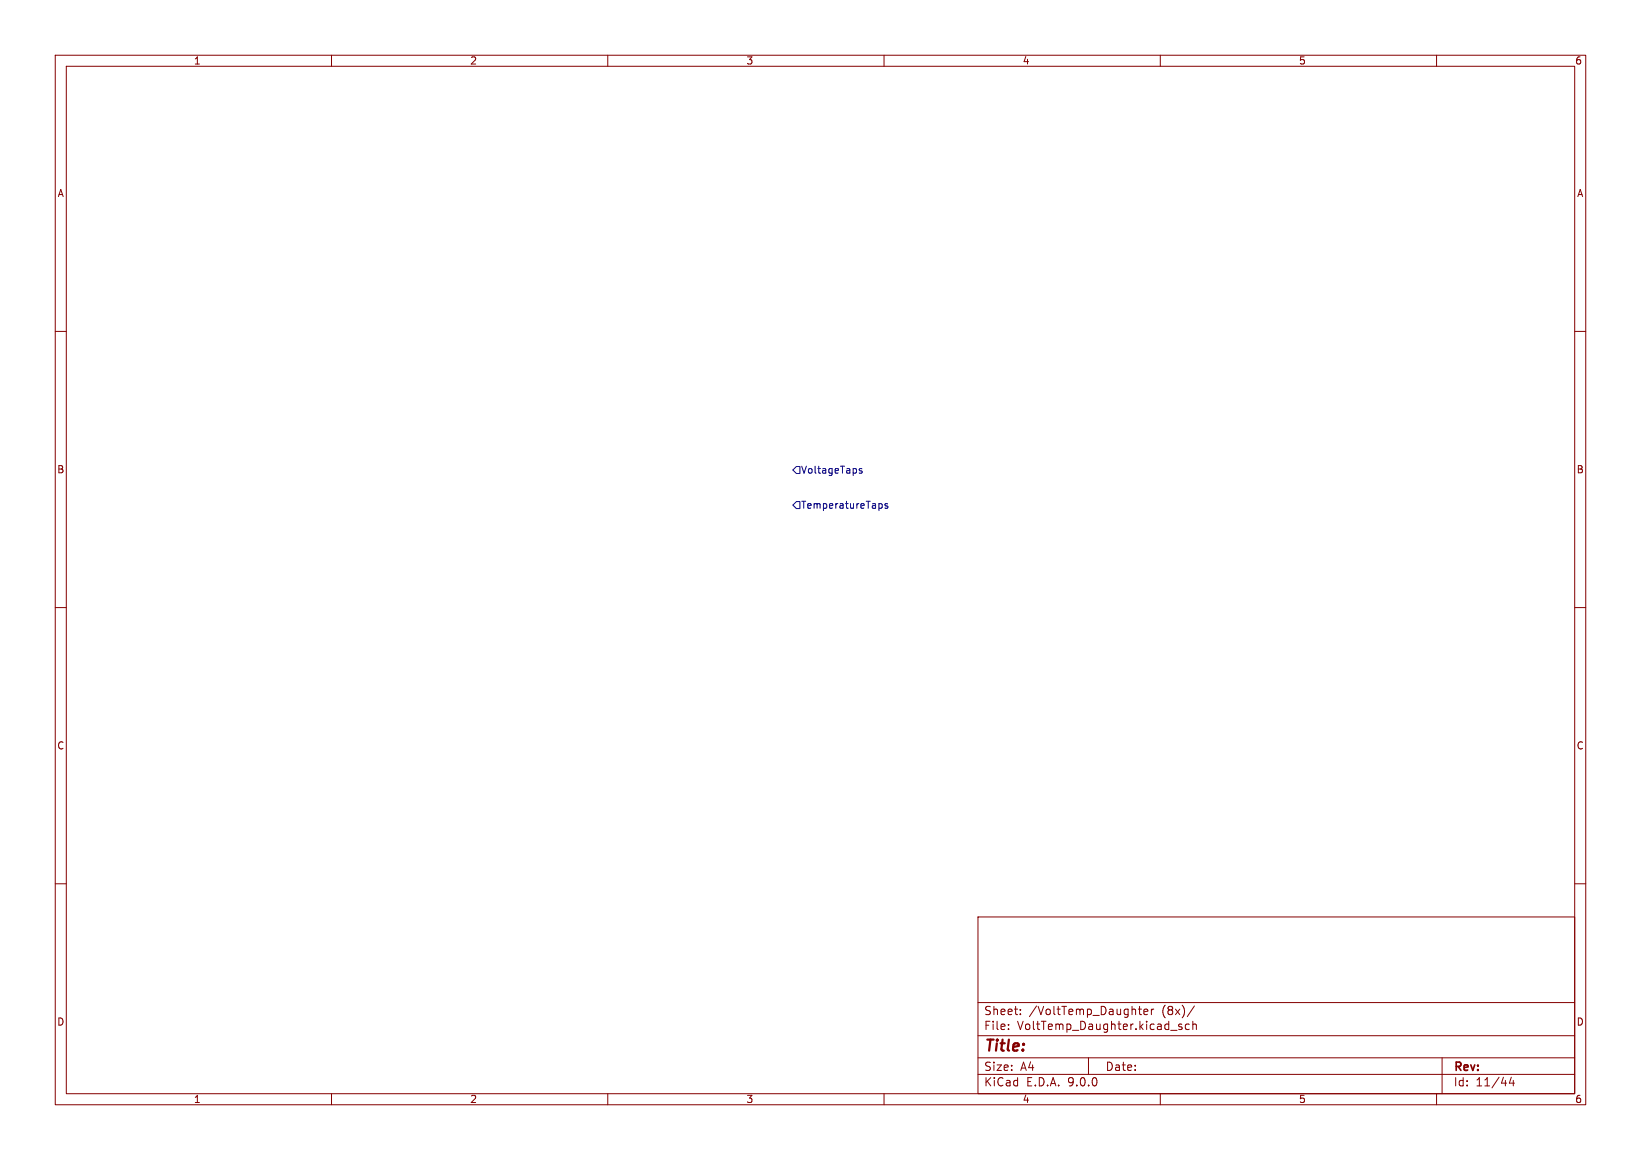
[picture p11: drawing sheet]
<svg xmlns="http://www.w3.org/2000/svg" width="297mm" height="210mm" viewBox="0 0 297 210" stroke-linecap="round" stroke-linejoin="round" font-family="sans-serif">
<path d="M0 0h297v210h-297z" fill="#fff" stroke="#fff" stroke-width=".18"/>
<g fill="none" stroke="#840000" stroke-width=".18">
<path d="M10 10h277v190h-277zM12 12h273v186h-273zM60 10v2M110 10v2M160 10v2M210 10v2M260 10v2M10 60h2M285 60h2M10 110h2M285 110h2M10 160h2"/>
<path d="M177 166h108v32h-108zM285 160h2M60 198v2M110 198v2M160 198v2M177 194.5h108M177 191.5h108M177 187.5h108M177 181.5h108M182.5 186.3v.1M182.5 185.5v.1M184.7 183.6v.1"/>
<path d="M184.7 182.8v.1M197 191.5v3M206 182.7h.6M206.2 182.2v1.3l.4 .2M207 183.2l.7-.1v-.3l-.5-.1-.2 .2 .1 .7h.6M208.4 182.7v1M208.8 182.7l-.3 .1-.1 .2M210 198v2M213.9 185.5l-.4-.1-.2 .2 .1 .2 .5 .2v.3h-.6M215.2 185.5l-.4-.1-.3 .3v.4l.2 .2h.5M215.9 185.5l.2-.1 .4 .1v.9M215.9 184.9v1.5"/>
<path d="M216.2 182.1l-1.3 2M260 198v2M261 191.5v6.5M273.5 195l-.3 1.1h.9M273.9 195.6v1"/>
</g>
<path d="M144.1 84.5h.7v1.2h-.7l-.6-.6zM144.1 90.8h.7v1.3h-.7l-.6-.7zM156 84.9l-.3-.1-.2 .2 .1 .2 .4 .1v.3h-.5M159.4 91.2l.3 .2v.4l-.3 .2M160.6 91.2h-.3l-.1 .2v.1l.4 .2v.3h-.4" fill="none" stroke="#000084" stroke-width=".18"/>
<text font-size="2.8" fill="#840000" x="178" y="190.9">Title:</text>
<g font-size="2.1" fill="#840000">
<text x="178" y="184">Sheet:</text>
<text x="186.2" y="184">/VoltTemp_Daughter</text>
<text x="210.3" y="184">(8x)/</text>
<text x="178" y="186.7">File:</text>
<text x="184.1" y="186.7">VoltTemp_Daughter.kicad_sch</text>
<text x="178" y="196.9">KiCad</text>
<text x="178" y="194.1">Size:</text>
<text x="184.7" y="194.1">A4</text>
<text x="185.7" y="196.9">E.D.A.</text>
<text x="193.3" y="196.9">9.0.0</text>
<text x="200" y="194.1">Date:</text>
<text x="263" y="194.3">Rev:</text>
<text x="263" y="196.9">Id:</text>
<text x="267.1" y="196.9">11/44</text>
</g>
<g font-size="1.8" fill="#840000">
<text x="35" y="11.9">1</text>
<text x="85" y="11.9">2</text>
<text x="135" y="11.9">3</text>
<text x="185" y="11.9">4</text>
<text x="235" y="11.9">5</text>
<text x="285" y="11.9">6</text>
<text x="10.3" y="35.9">A</text>
<text x="285.3" y="35.9">A</text>
<text x="10.3" y="85.9">B</text>
<text x="285.3" y="85.9">B</text>
<text x="10.3" y="135.9">C</text>
<text x="285.3" y="135.9">C</text>
<text x="10.3" y="185.9">D</text>
<text x="285.3" y="185.9">D</text>
<text x="35" y="199.9">1</text>
<text x="85" y="199.9">2</text>
<text x="135" y="199.9">3</text>
<text x="185" y="199.9">4</text>
<text x="235" y="199.9">5</text>
<text x="285" y="199.9">6</text>
</g>
<g font-size="1.8" fill="#000084">
<text x="144.9" y="86">VoltageTaps</text>
<text x="144.9" y="92.3">TemperatureTaps</text>
</g>
</svg>
